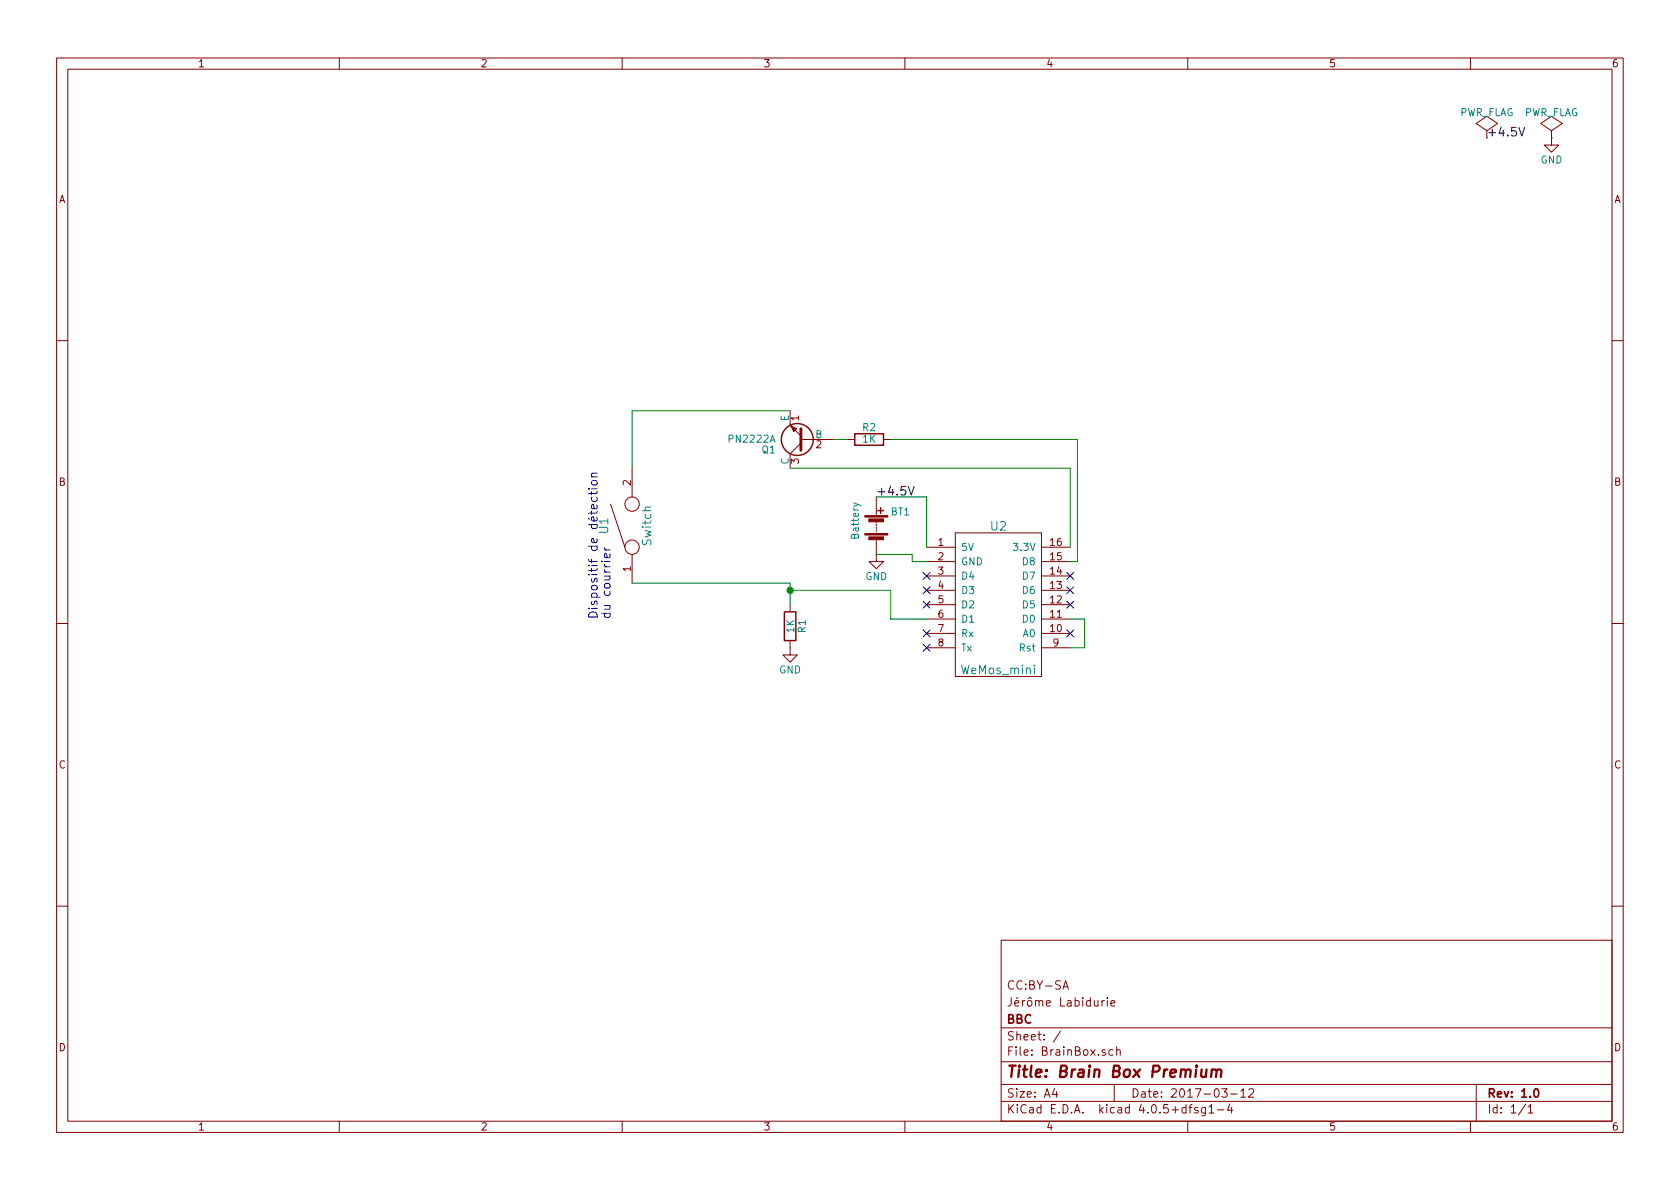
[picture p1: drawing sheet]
EESchema Schematic File Version 2
LIBS:power
LIBS:device
LIBS:transistors
LIBS:conn
LIBS:linear
LIBS:regul
LIBS:74xx
LIBS:cmos4000
LIBS:adc-dac
LIBS:memory
LIBS:xilinx
LIBS:microcontrollers
LIBS:dsp
LIBS:microchip
LIBS:analog_switches
LIBS:motorola
LIBS:texas
LIBS:intel
LIBS:audio
LIBS:interface
LIBS:digital-audio
LIBS:philips
LIBS:display
LIBS:cypress
LIBS:siliconi
LIBS:opto
LIBS:atmel
LIBS:contrib
LIBS:valves
LIBS:wemos_mini
LIBS:switch
LIBS:BrainBox-cache
EELAYER 25 0
EELAYER END
$Descr A4 11693 8268
encoding utf-8
Sheet 1 1
Title "Brain Box Premium"
Date "2017-03-12"
Rev "1.0"
Comp "BBC"
Comment1 "Jérôme Labidurie"
Comment2 "CC:BY-SA"
Comment3 ""
Comment4 ""
$EndDescr
$Comp
L WeMos_mini U2
U 1 1
P 6950 4150
F 0 "U2" H 6950 4650 60  0000 C CNN
F 1 "WeMos_mini" H 6950 3650 60  0000 C CNN
F 2 "" H 7500 3450 60  0000 C CNN
F 3 "" H 7500 3450 60  0000 C CNN
	1    6950 4150
	1    0    0    -1  
$EndComp
$Comp
L R R1
U 1 1
P 5500 4350
F 0 "R1" V 5580 4350 50  0000 C CNN
F 1 "1K" V 5500 4350 50  0000 C CNN
F 2 "" V 5430 4350 50  0000 C CNN
F 3 "" H 5500 4350 50  0000 C CNN
	1    5500 4350
	1    0    0    -1  
$EndComp
$Comp
L Battery BT1
U 1 1
P 6100 3650
F 0 "BT1" H 6200 3750 50  0000 L CNN
F 1 "Battery" V 5950 3550 50  0000 L CNN
F 2 "" V 6100 3710 50  0000 C CNN
F 3 "" V 6100 3710 50  0000 C CNN
	1    6100 3650
	1    0    0    -1  
$EndComp
$Comp
L R R2
U 1 1
P 6050 3050
F 0 "R2" V 6130 3050 50  0000 C CNN
F 1 "1K" V 6050 3050 50  0000 C CNN
F 2 "" V 5980 3050 50  0000 C CNN
F 3 "" H 6050 3050 50  0000 C CNN
	1    6050 3050
	0    -1   -1   0   
$EndComp
$Comp
L PN2222A Q1
U 1 1
P 5600 3050
F 0 "Q1" H 5800 3125 50  0000 L CNN
F 1 "PN2222A" H 5800 3050 50  0000 L CNN
F 2 "" H 5800 2975 50  0000 L CIN
F 3 "" H 5600 3050 50  0000 L CNN
	1    5600 3050
	-1   0    0    1   
$EndComp
$Comp
L Switch U1
U 1 1
P 4200 3650
F 0 "U1" H 4200 3650 60  0000 C CNN
F 1 "Switch" H 4200 3350 60  0000 C CNN
F 2 "" H 4200 3650 60  0001 C CNN
F 3 "" H 4200 3650 60  0001 C CNN
	1    4200 3650
	0    -1   -1   0   
$EndComp
$Comp
L GND #PWR01
U 1 1
P 5500 4500
F 0 "#PWR01" H 5500 4250 50  0001 C CNN
F 1 "GND" H 5500 4350 50  0000 C CNN
F 2 "" H 5500 4500 50  0000 C CNN
F 3 "" H 5500 4500 50  0000 C CNN
	1    5500 4500
	1    0    0    -1  
$EndComp
$Comp
L GND #PWR02
U 1 1
P 6100 3850
F 0 "#PWR02" H 6100 3600 50  0001 C CNN
F 1 "GND" H 6100 3700 50  0000 C CNN
F 2 "" H 6100 3850 50  0000 C CNN
F 3 "" H 6100 3850 50  0000 C CNN
	1    6100 3850
	1    0    0    -1  
$EndComp
Wire Wire Line
	7450 4300 7550 4300
Wire Wire Line
	7550 4300 7550 4500
Wire Wire Line
	7550 4500 7450 4500
Wire Wire Line
	5500 4050 5500 4200
Wire Wire Line
	5500 4100 6200 4100
Wire Wire Line
	6200 4100 6200 4300
Wire Wire Line
	6200 4300 6450 4300
Connection ~ 5500 4100
Wire Wire Line
	6450 3900 6350 3900
NoConn ~ 7450 4000
NoConn ~ 7450 4100
NoConn ~ 7450 4200
NoConn ~ 7450 4400
NoConn ~ 6450 4000
NoConn ~ 6450 4100
NoConn ~ 6450 4400
NoConn ~ 6450 4500
Wire Wire Line
	4400 4050 5500 4050
Text Notes 4250 4300 1    60   ~ 0
Dispositif de détection\ndu courrier
Text Label 6100 3450 0    60   ~ 0
+4.5V
$Comp
L PWR_FLAG #FLG03
U 1 1
P 10800 950
F 0 "#FLG03" H 10800 1045 50  0001 C CNN
F 1 "PWR_FLAG" H 10800 1130 50  0000 C CNN
F 2 "" H 10800 950 50  0000 C CNN
F 3 "" H 10800 950 50  0000 C CNN
	1    10800 950 
	1    0    0    -1  
$EndComp
$Comp
L PWR_FLAG #FLG04
U 1 1
P 10350 950
F 0 "#FLG04" H 10350 1045 50  0001 C CNN
F 1 "PWR_FLAG" H 10350 1130 50  0000 C CNN
F 2 "" H 10350 950 50  0000 C CNN
F 3 "" H 10350 950 50  0000 C CNN
	1    10350 950 
	1    0    0    -1  
$EndComp
$Comp
L GND #PWR05
U 1 1
P 10800 950
F 0 "#PWR05" H 10800 700 50  0001 C CNN
F 1 "GND" H 10800 800 50  0000 C CNN
F 2 "" H 10800 950 50  0000 C CNN
F 3 "" H 10800 950 50  0000 C CNN
	1    10800 950 
	1    0    0    -1  
$EndComp
Text Label 10350 950  0    60   ~ 0
+4.5V
Wire Wire Line
	7450 3250 7450 3800
Wire Wire Line
	6200 3050 7500 3050
Wire Wire Line
	7500 3050 7500 3900
Wire Wire Line
	7500 3900 7450 3900
Wire Wire Line
	5800 3050 5900 3050
Wire Wire Line
	6100 3850 6350 3850
Wire Wire Line
	6350 3850 6350 3900
Wire Wire Line
	6100 3450 6450 3450
Wire Wire Line
	6450 3450 6450 3800
Wire Wire Line
	7450 3250 5500 3250
Wire Wire Line
	5500 2850 4400 2850
Wire Wire Line
	4400 2850 4400 3250
NoConn ~ 6450 4200
$EndSCHEMATC
